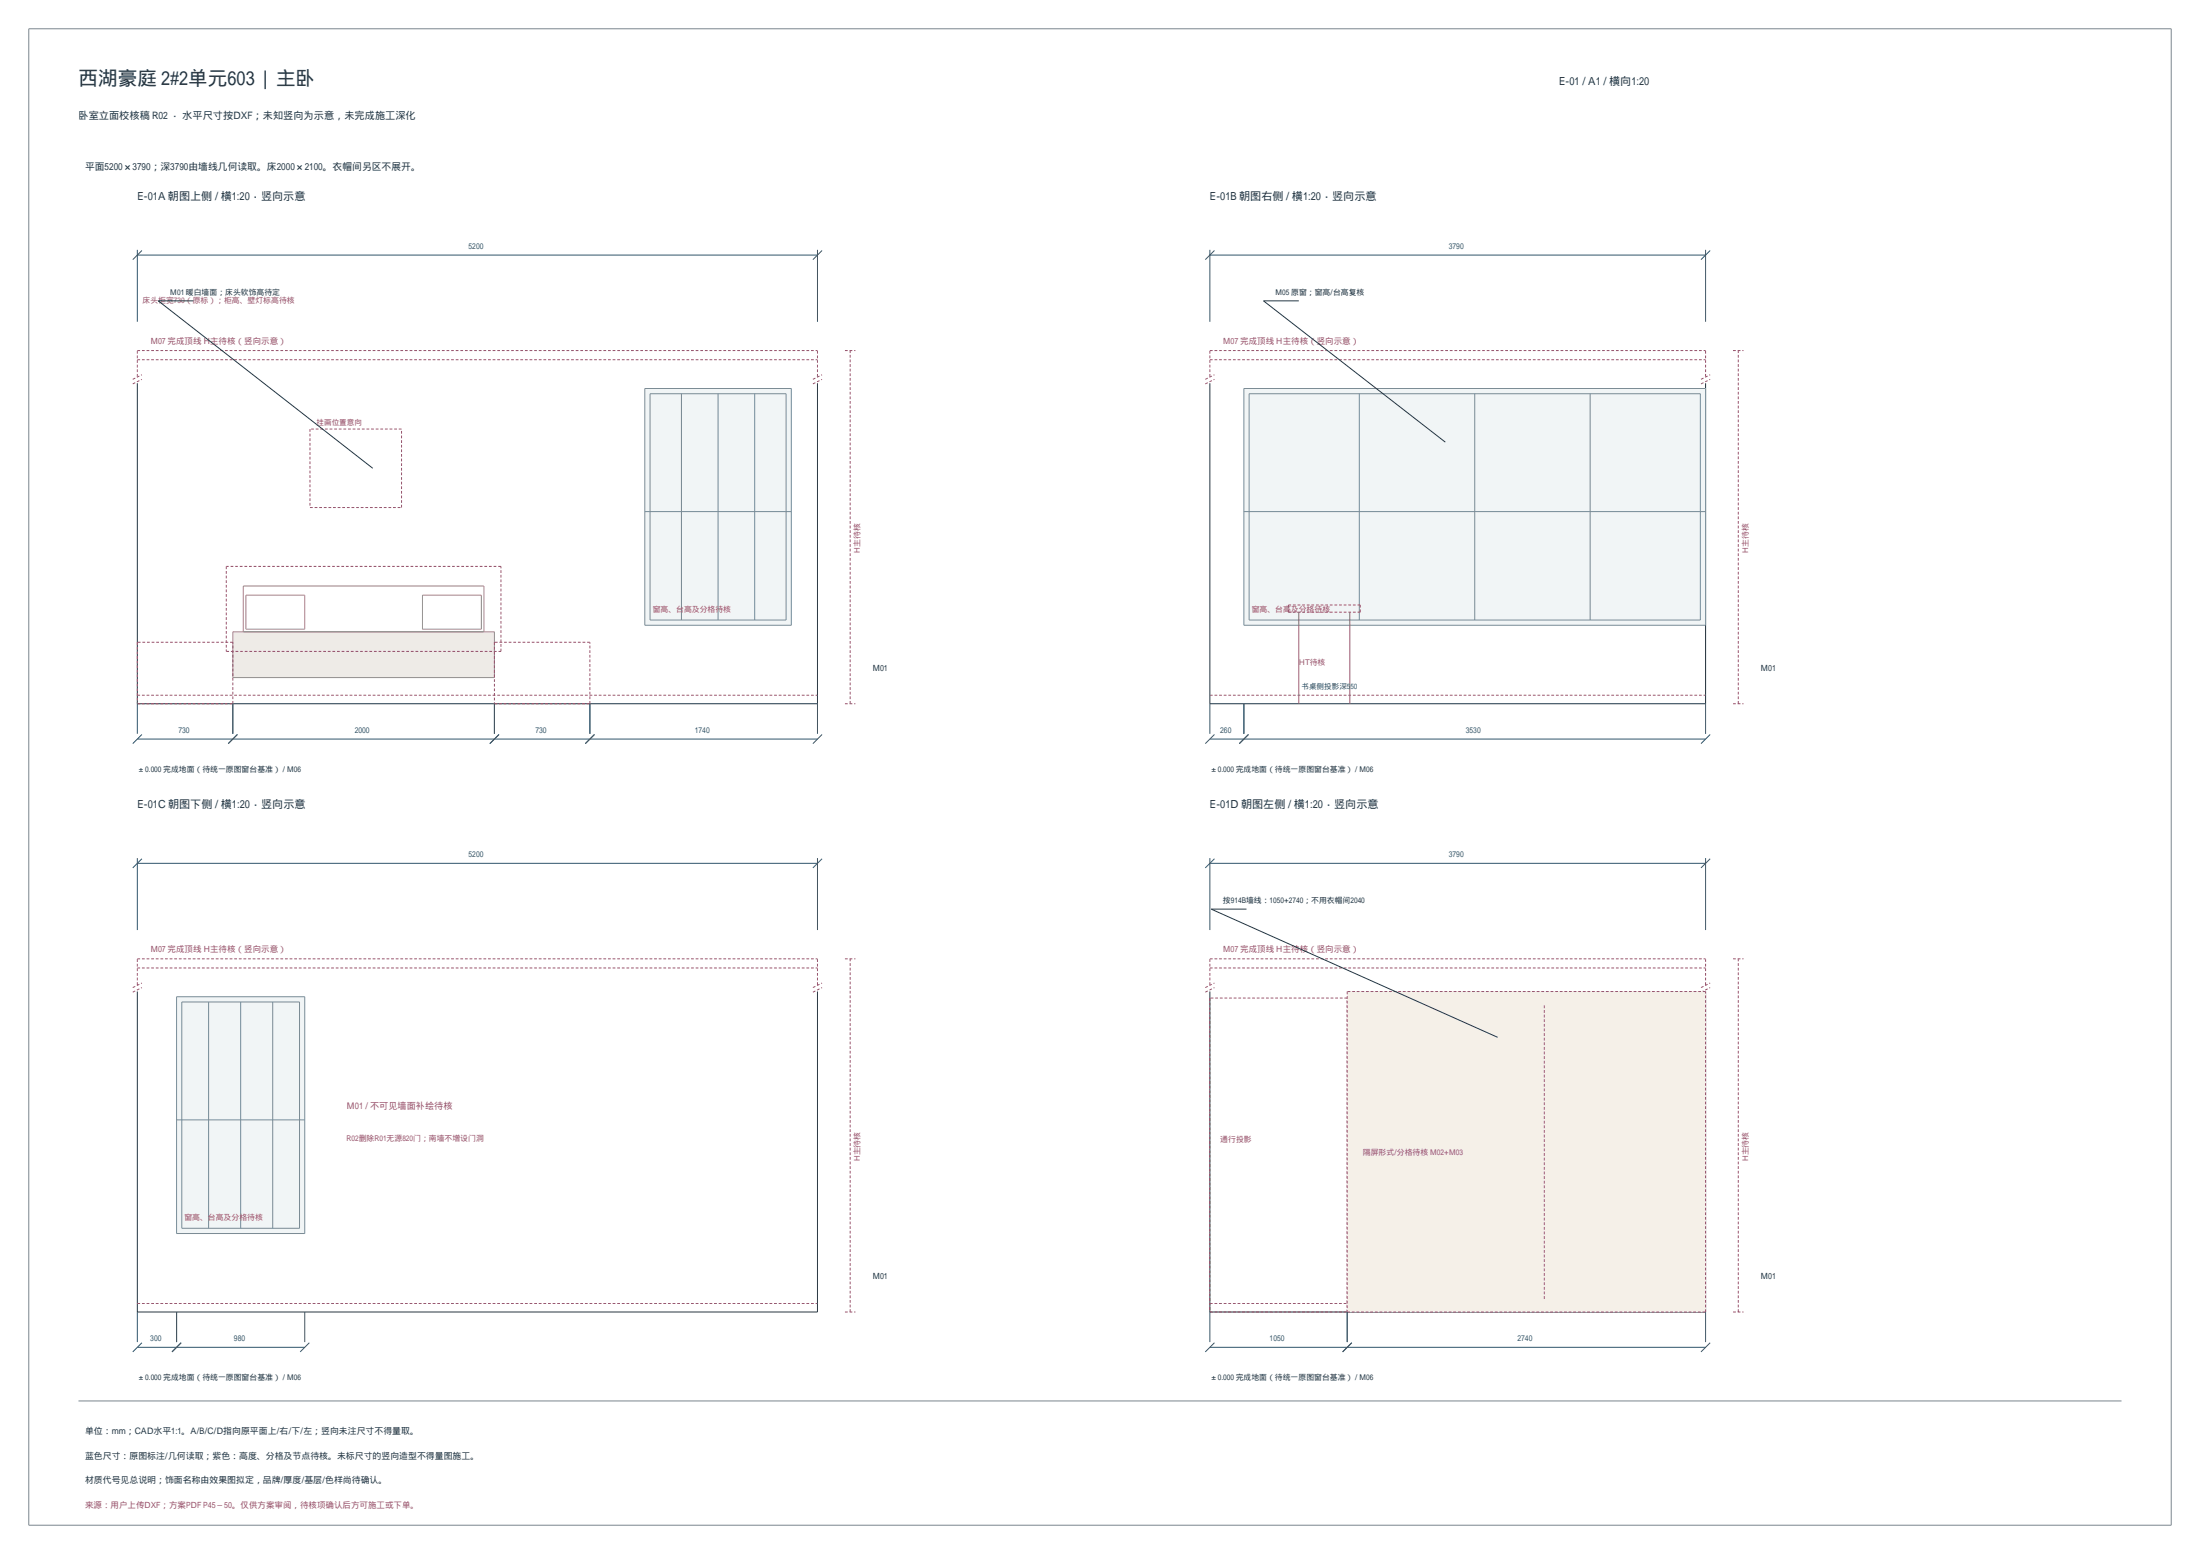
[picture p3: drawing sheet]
<svg xmlns="http://www.w3.org/2000/svg" width="841mm" height="594mm" viewBox="0 0 841 594" stroke-linecap="round" stroke-linejoin="round" font-family="sans-serif">
<path d="M11 11h819v572h-819zM30 535.5h781" fill="none" stroke="#7b868e" stroke-width=".38"/>
<path d="M52.5 146.5v122.5h260v-122.5" fill="none" stroke="#28313a" stroke-width=".38"/>
<path d="M52.5 134h260M52.5 137.5h260M323 134h4M50.8 146.8l3.4-1.8M50.8 145l3.4-1.8M52.5 144v-10M310.7 146.8l3.6-1.8M310.7 145l3.6-1.8M312.5 144v-10M52.5 265.8h260M323 269h4M325 269v-135" fill="none" stroke="#99526c" stroke-width=".38" stroke-dasharray="1.1 .7" stroke-linecap="butt"/>
<path d="M52.5 95.5v27.5M52.5 97.5h260M54.2 95.8l-3.4 3.5M312.5 95.5v27.5M314.3 95.8l-3.6 3.5" fill="none" stroke="#30566c" stroke-width=".38"/>
<path d="M89 241.5h100v17.5h-100z" fill-rule="evenodd" fill="#eeebe7"/>
<path d="M94 227.5h22.5v13h-22.5zM161.5 227.5h22.5v13h-22.5zM89 241.5h100v17.5h-100zM93 241.5v-17.5h92v17.5" fill="none" stroke="#9c8d83" stroke-width=".38"/>
<path d="M86.5 216.5v32.5M191.5 216.5h-105M86.5 249h105M191.5 249v-32.5" fill="none" stroke="#99526c" stroke-width=".38" stroke-dasharray="1.1 .7" stroke-linecap="butt"/>
<path d="M246.5 148.5h56v90.5h-56z" fill-rule="evenodd" fill="#f1f5f6"/>
<path d="M246.5 148.5h56v90.5h-56zM248.5 150.5h52v86.5h-52zM260.5 150.5v86.5M274.5 150.5v86.5M288.5 150.5v86.5M246.5 195.6h56" fill="none" stroke="#778b96" stroke-width=".38"/>
<g fill="none" stroke="#99526c" stroke-width=".38" stroke-dasharray="1.1 .7" stroke-linecap="butt">
<path d="M462.5 134h189.5M462.5 137.5h189.5M662.5 134h4M460.7 146.8l3.5-1.8M460.7 145l3.5-1.8M462.5 144v-10M650.2 146.8l3.6-1.8M650.2 145l3.6-1.8M652 144v-10M118.5 164v30M153.5 164h-35M118.5 194h35"/>
<path d="M153.5 194v-30M52.5 245.5v23.5M89 245.5h-36.5M189 245.5v23.5M225.5 245.5h-36.5M52.5 269h36.5M89 269v-23.5M189 269h36.5M225.5 269v-23.5M462.5 265.8h189.5M662.5 269h4M664.5 269v-135"/>
</g>
<g fill="none" stroke="#30566c" stroke-width=".38">
<path d="M462.5 95.5v27.5M462.5 97.5h189.5M464.2 95.8l-3.5 3.5M652 95.5v27.5M653.8 95.8l-3.6 3.5M52.5 269v11.5M89 269v11.5M189 269v11.5M225.5 269v11.5M312.5 269v11.5M52.5 282.5h260M54.2 280.8l-3.4 3.5"/>
<path d="M90.8 280.8l-3.6 3.5M190.8 280.8l-3.5 3.5M227.2 280.8l-3.4 3.5M314.3 280.8l-3.6 3.5"/>
</g>
<path d="M74 115h-13.5l82 64" fill="none" stroke="#253743" stroke-width=".38"/>
<path d="M462.5 146.5v122.5h189.5v-122.5" fill="none" stroke="#28313a" stroke-width=".38"/>
<path d="M475.5 148.5h176.5v90.5h-176.5z" fill-rule="evenodd" fill="#f1f5f6"/>
<path d="M475.5 148.5h176.5v90.5h-176.5zM477.5 150.5h172.5v86.5h-172.5zM519.6 150.5v86.5M563.7 150.5v86.5M607.9 150.5v86.5M475.5 195.6h176.5" fill="none" stroke="#778b96" stroke-width=".38"/>
<g fill="none" stroke="#99526c" stroke-width=".38" stroke-dasharray="1.1 .7" stroke-linecap="butt">
<path d="M492.5 234h27.5M492.5 231.3v2.7M520 234v-2.7M520 231.3h-27.5M50.8 379.3l3.4-1.8M50.8 377.5l3.4-1.7M52.5 376.5v-10M52.5 366.5h260M52.5 370h260M310.7 379.3l3.6-1.8M310.7 377.5l3.6-1.7M312.5 376.5v-10"/>
<path d="M323 366.5h4M52.5 498.3h260M323 501.5h4M325 501.5v-135"/>
</g>
<path d="M496.5 234v35M516 234v35" fill="none" stroke="#927652" stroke-width=".38"/>
<path d="M462.5 269v11.5M475.5 269v11.5M652 269v11.5M462.5 282.5h189.5M464.2 280.8l-3.5 3.5M477.3 280.8l-3.6 3.5M653.8 280.8l-3.6 3.5M52.5 328v27.5M52.5 330h260M54.2 328.3l-3.4 3.5M312.5 328v27.5M314.3 328.3l-3.6 3.5" fill="none" stroke="#30566c" stroke-width=".38"/>
<path d="M496.5 115h-13.5l69.5 54" fill="none" stroke="#253743" stroke-width=".38"/>
<path d="M52.5 379v122.5h260v-122.5" fill="none" stroke="#28313a" stroke-width=".38"/>
<path d="M67.5 381h49v90.5h-49z" fill-rule="evenodd" fill="#f1f5f6"/>
<path d="M67.5 381h49v90.5h-49zM69.5 383h45v86.5h-45zM79.8 383v86.5M92 383v86.5M104.2 383v86.5M67.5 428.1h49" fill="none" stroke="#778b96" stroke-width=".38"/>
<path d="M462.5 328v27.5M462.5 330h189.5M464.2 328.3l-3.5 3.5M652 328v27.5M653.8 328.3l-3.6 3.5M52.5 501.5v11.5M52.5 515h64M54.2 513.3l-3.4 3.5M67.5 501.5v11.5M69.2 513.3l-3.4 3.5M116.5 501.5v11.5M118.3 513.3l-3.5 3.5" fill="none" stroke="#30566c" stroke-width=".38"/>
<path d="M462.5 379v122.5h189.5v-122.5" fill="none" stroke="#28313a" stroke-width=".38"/>
<g fill="none" stroke="#99526c" stroke-width=".38" stroke-dasharray="1.1 .7" stroke-linecap="butt">
<path d="M460.7 379.3l3.5-1.8M460.7 377.5l3.5-1.7M462.5 376.5v-10M462.5 366.5h189.5M462.5 370h189.5M650.2 379.3l3.6-1.8M650.2 377.5l3.6-1.7M652 376.5v-10M662.5 366.5h4M462.5 381.5v120M515 381.5h-52.5M462.5 498.3h189.5"/>
<path d="M462.5 501.5h52.5M515 501.5v-120M662.5 501.5h4M664.5 501.5v-135"/>
</g>
<path d="M515 379h137v122.5h-137z" fill-rule="evenodd" fill="#f5f0e8"/>
<path d="M515 379v122.5M652 379h-137M590.3 496.5v-112.5M515 501.5h137M652 501.5v-122.5" fill="none" stroke="#99526c" stroke-width=".38" stroke-dasharray="1.1 .7" stroke-linecap="butt"/>
<path d="M462.5 501.5v11.5M462.5 515h189.5M464.2 513.3l-3.5 3.5M515 501.5v11.5M516.7 513.3l-3.4 3.5M652 501.5v11.5M653.8 513.3l-3.6 3.5" fill="none" stroke="#30566c" stroke-width=".38"/>
<path d="M476.5 347.5h-13.5l109.5 49" fill="none" stroke="#253743" stroke-width=".38"/>
<text font-size="7.5" fill="#253743" x="30" y="32.5">西湖豪庭 2#2单元603 | 主卧</text>
<g font-size="4.2" fill="#253743">
<text x="596" y="32.5">E-01 / A1 / 横向1:20</text>
<text x="52.5" y="76.5">E-01A 朝图上侧 / 横1:20·竖向示意</text>
<text x="462.5" y="76.5">E-01B 朝图右侧 / 横1:20·竖向示意</text>
<text x="52.5" y="309">E-01C 朝图下侧 / 横1:20·竖向示意</text>
<text x="462.5" y="309">E-01D 朝图左侧 / 横1:20·竖向示意</text>
</g>
<text font-size="3.9" fill="#253743" x="30" y="45.5">卧室立面校核稿 R02 · 水平尺寸按DXF；未知竖向为示意，未完成施工深化</text>
<text font-size="3.7" fill="#253743" x="32.5" y="65">平面5200×3790；深3790由墙线几何读取。床2000×2100。衣帽间另区不展开。</text>
<text font-size="3.5" fill="#99526c" x="132.5" y="424">M01 / 不可见墙面补绘待核</text>
<g font-size="3.4" fill="#253743">
<text x="32.5" y="548">单位：mm；CAD水平1:1。A/B/C/D指向原平面上/右/下/左；竖向未注尺寸不得量取。</text>
<text x="32.5" y="557.5">蓝色尺寸：原图标注/几何读取；紫色：高度、分格及节点待核。未标尺寸的竖向造型不得量图施工。</text>
<text x="32.5" y="567">材质代号见总说明；饰面名称由效果图拟定，品牌/厚度/基层/色样尚待确认。</text>
</g>
<g font-size="3.2" fill="#99526c">
<text x="57.5" y="131.5">M07 完成顶线 H主待核（竖向示意）</text>
<text x="467.5" y="131.5">M07 完成顶线 H主待核（竖向示意）</text>
<text x="57.5" y="364">M07 完成顶线 H主待核（竖向示意）</text>
<text x="467.5" y="364">M07 完成顶线 H主待核（竖向示意）</text>
<text x="32.5" y="576.5">来源：用户上传DXF；方案PDF P45–50。仅供方案审阅，待核项确认后方可施工或下单。</text>
</g>
<g font-size="3.2" fill="#253743">
<text x="333.5" y="256.5">M01</text>
<text x="673" y="256.5">M01</text>
<text x="333.5" y="489">M01</text>
<text x="673" y="489">M01</text>
</g>
<g font-size="3.1" fill="#30566c">
<text x="179.1" y="95.2">5200</text>
<text x="553.9" y="95.2">3790</text>
<text x="68.2" y="280.3">730</text>
<text x="135.6" y="280.3">2000</text>
<text x="204.7" y="280.3">730</text>
<text x="265.6" y="280.3">1740</text>
<text x="466.4" y="280.3">260</text>
<text x="560.4" y="280.3">3530</text>
<text x="179.1" y="327.8">5200</text>
<text x="553.9" y="327.8">3790</text>
<text x="57.5" y="512.8">300</text>
<text x="89.5" y="512.8">980</text>
<text x="485.3" y="512.8">1050</text>
<text x="580.1" y="512.8">2740</text>
</g>
<g font-size="3" fill="#253743">
<text x="65" y="112.8">M01 暖白墙面；床头软饰高待定</text>
<text x="487.5" y="112.8">M05 原窗；窗高/台高复核</text>
<text x="52.5" y="295">±0.000 完成地面（待统一原图窗台基准） / M06</text>
<text x="462.5" y="295">±0.000 完成地面（待统一原图窗台基准） / M06</text>
<text x="467.5" y="345.3">按914B墙线：1050+2740；不用衣帽间2040</text>
<text x="52.5" y="527.5">±0.000 完成地面（待统一原图窗台基准） / M06</text>
<text x="462.5" y="527.5">±0.000 完成地面（待统一原图窗台基准） / M06</text>
</g>
<g font-size="3" fill="#99526c">
<text x="54.5" y="116">床头柜宽730（原标）；柜高、壁灯标高待核</text>
<text x="328.8" y="211.5" transform="rotate(-90 328.8 211.5)">H主待核</text>
<text x="668.2" y="211.5" transform="rotate(-90 668.2 211.5)">H主待核</text>
<text x="249.5" y="234">窗高、台高及分格待核</text>
<text x="478.5" y="234">窗高、台高及分格待核</text>
<text x="496.5" y="254">HT待核</text>
<text x="132.5" y="436">R02删除R01无源820门；南墙不增设门洞</text>
<text x="466.5" y="436.5">通行投影</text>
<text x="521" y="441.5">隔屏形式/分格待核 M02+M03</text>
<text x="328.8" y="444" transform="rotate(-90 328.8 444)">H主待核</text>
<text x="668.2" y="444" transform="rotate(-90 668.2 444)">H主待核</text>
<text x="70.5" y="466.5">窗高、台高及分格待核</text>
</g>
<text font-size="2.9" fill="#99526c" x="121" y="162.5">挂画位置意向</text>
<text font-size="2.9" fill="#30566c" x="497.5" y="263.5">书桌侧投影深550</text>
</svg>
